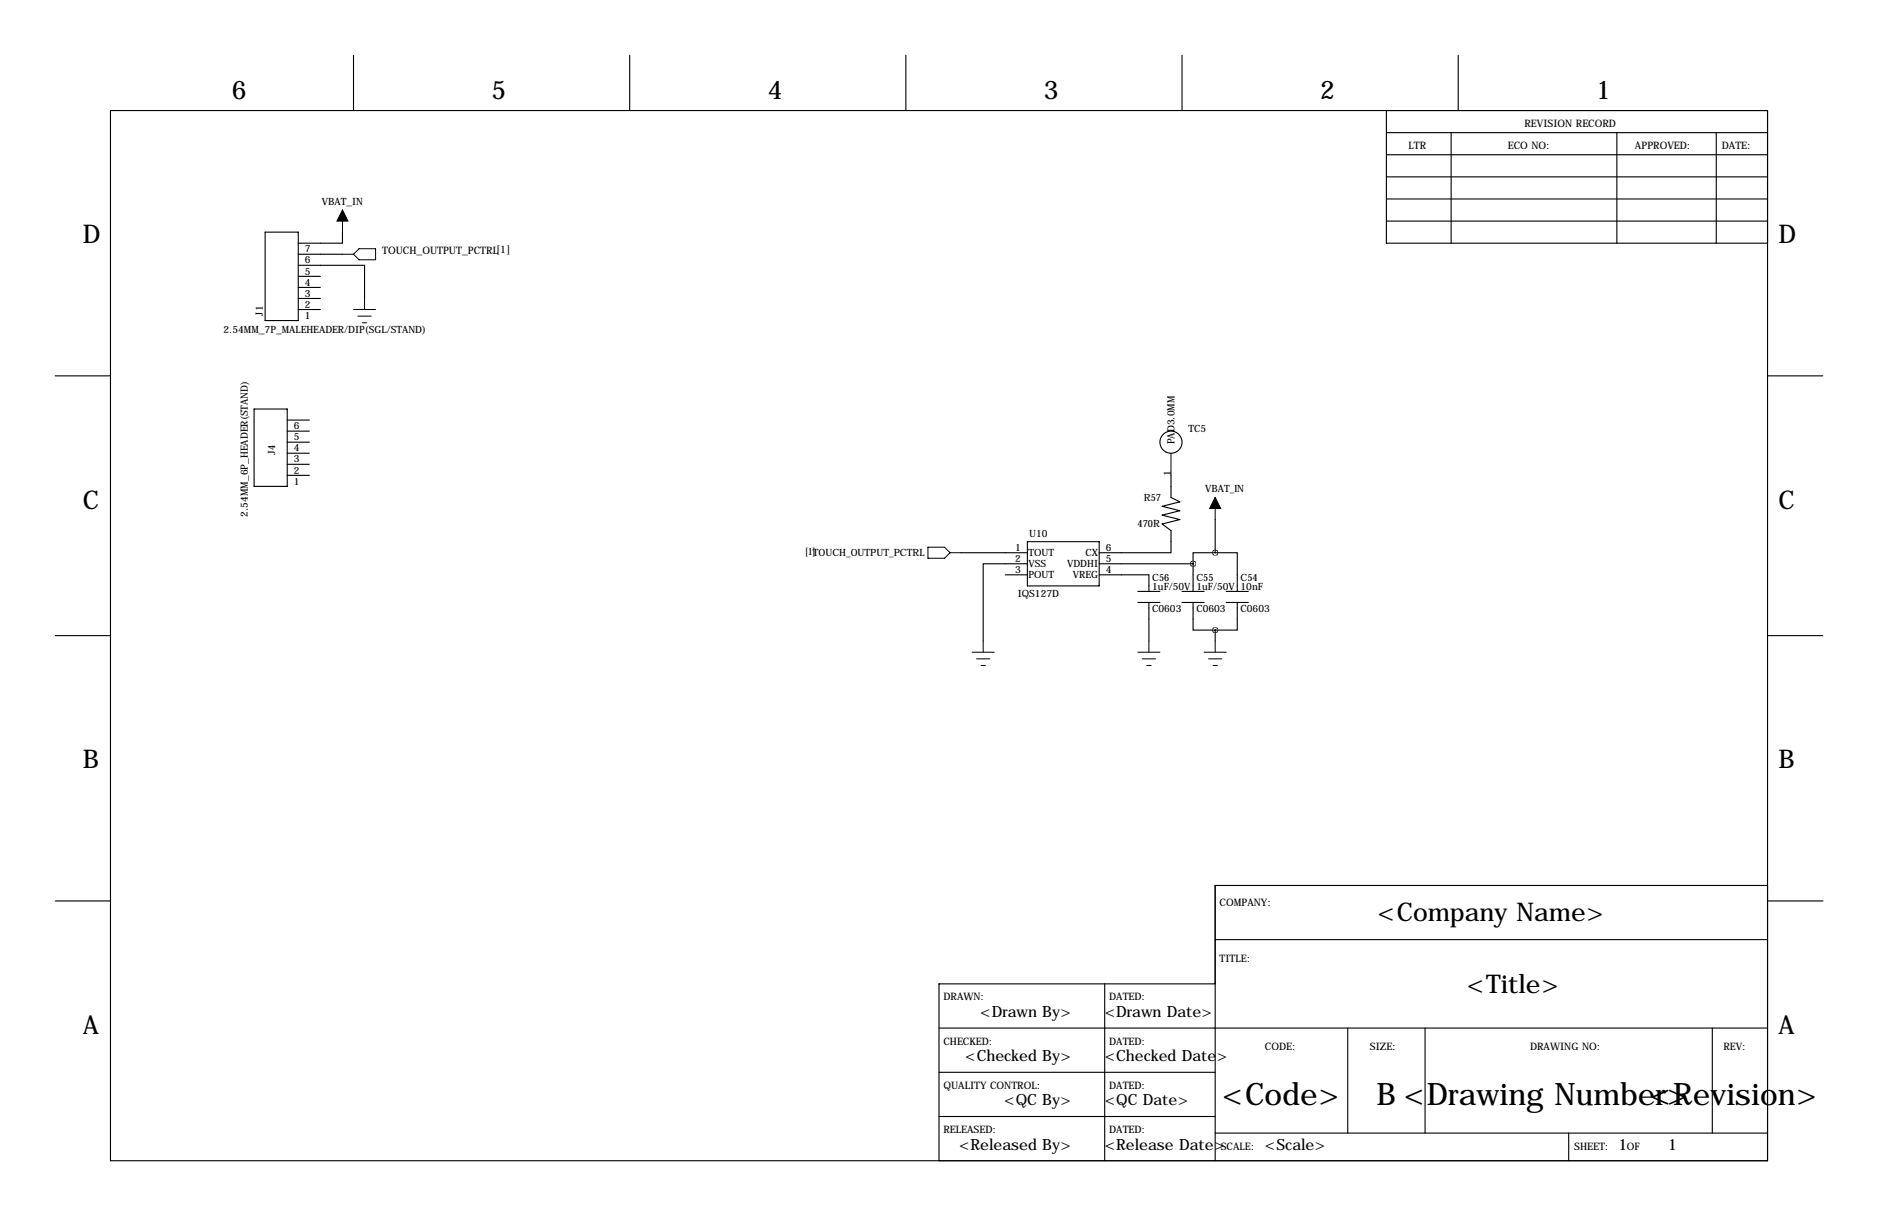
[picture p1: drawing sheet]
<svg xmlns="http://www.w3.org/2000/svg" width="432mm" height="279mm" viewBox="0 0 432 279" stroke-linecap="round" stroke-linejoin="round" font-family="sans-serif">
<g fill="none" stroke="#000" stroke-width=".25">
<path d="M81.3 12.7v12.7M144.8 12.7v12.7M208.3 12.7v12.7M271.8 12.7v12.7M335.3 12.7v12.7M25.4 25.4h381v241.3h-381zM318.8 30.5h87.6M318.8 35.6h87.6M318.8 25.4v30.5h87.6M333.7 30.5v25.4M371.8 30.5v25.4M394.6 30.5v25.4"/>
<path d="M61 53.3h7.6v20.4h-7.6zM68.6 58.4h10.1M78.7 53.3v2.6h-10.1M318.8 45.7h87.6M318.8 50.8h87.6M318.8 40.6h87.6M68.6 61h15.2v7.6M68.6 71.1h5.1M68.6 68.6h5.1M68.6 66h5.1M68.6 63.5h5.1M12.7 86.4h12.7"/>
<path d="M58.4 94h7.6v17.8h-7.6zM66 99.1h5.1M66 96.5h5.1M406.4 86.4h12.7M66 109.2h5.1M66 106.7h5.1M66 104.1h5.1M66 101.6h5.1M269.2 109.2v5.1l2.1 1-4.1 1 4.1 1-4.1 1.1 4.1 1-4.1 1 2 1.5v5.1h-16.5M279.4 119.4v7.6M221 127h15.2M231.1 132.1h5.1"/>
<path d="M236.2 129.5h-10.1v17.8M236.2 124.5h16.5v10.1h-16.5zM252.7 129.5h21.6M252.7 132.1h11.5v3.8M261.6 135.9h5.1M261.6 138.4h5.1M264.2 138.4v8.9M271.8 135.9h5.1M271.8 138.4h5.1M274.3 138.4v6.4h5.1M274.3 129.5v6.4M279.4 127h5.1v8.9"/>
<path d="M279.4 127h-5.1v2.5M281.9 135.9h5.1M281.9 138.4h5.1M284.5 138.4v6.4h-5.1M12.7 146h12.7M279.4 144.8v2.5M406.4 146h12.7M12.7 207h12.7M279.4 215.9h127M406.4 203.5h-127v63.2M406.5 207h12.7M215.9 236.2h190.5"/>
<path d="M254 226.1v40.6M279.4 226.1h-63.5v40.6M309.9 236.2v24.1M327.7 236.2v24.1M393.7 236.2v24.1M215.9 246.4h63.5M215.9 256.5h63.5M279.4 260.3h127M360.7 260.3v6.4"/>
<circle cx="269.2" cy="101.6" r="2.54"/>
</g>
<g fill="none" stroke="#000" stroke-width=".23">
<path d="M78.7 48.3v5M78.7 58.4h2.6M81.3 58.4l1.2-1.2h3.9v2.5h-3.9zM81.3 71.1h5.1M82.3 72.6h3M83.3 74.2h1M83.8 68.6v2.5M269.2 104.1v5.1M279.4 114.3v5.1M213.4 125.7h3.8l1.2 1.3-1.2 1.3h-3.8zM218.4 127h2.6M223.5 149.9h5.1"/>
<path d="M224.5 151.4h3.1M225.6 152.9h1M226.1 147.3v2.6M261.6 149.9h5.1M262.6 151.4h3.1M263.7 152.9h1M264.2 147.3v2.6M276.9 149.9h5M277.9 151.4h3M278.9 152.9h1M279.4 147.3v2.6"/>
</g>
<path d="M78.7 48.3l1.3 2.5h-2.5zM279.4 114.3l1.3 2.5h-2.6z" fill="#000" stroke="#000" stroke-width=".23"/>
<path d="M274.3 129.5a.05 .05 0 0 0 .1 0 .05 .05 0 0 0-.1 0z" fill="#000" stroke="#000" stroke-width="1.3"/>
<g font-size="7.1">
<text x="281" y="254">&lt;Code&gt;</text>
<text x="316.5" y="254">B &lt;Drawing Number&gt;</text>
<text x="379.4" y="254">&lt;Revision&gt;</text>
</g>
<g font-size="5.9">
<text x="53.3" y="22.9">6</text>
<text x="113" y="22.9">5</text>
<text x="176.5" y="22.9">4</text>
<text x="240" y="22.9">3</text>
<text x="303.5" y="22.9">2</text>
<text x="367" y="22.9">1</text>
<text x="19" y="55.9">D</text>
<text x="408.9" y="55.9">D</text>
<text x="19" y="116.8">C</text>
<text x="408.9" y="116.8">C</text>
<text x="19" y="176.5">B</text>
<text x="408.9" y="176.5">B</text>
<text x="316.8" y="211.6">&lt;Company Name&gt;</text>
<text x="337.3" y="228.1">&lt;Title&gt;</text>
<text x="19" y="237.5">A</text>
<text x="408.9" y="237.5">A</text>
</g>
<g font-size="3.6">
<text x="225.4" y="233.7">&lt;Drawn By&gt;</text>
<text x="254" y="233.7">&lt;Drawn Date&gt;</text>
<text x="221.9" y="243.8">&lt;Checked By&gt;</text>
<text x="254" y="243.8">&lt;Checked Date&gt;</text>
<text x="230.9" y="254">&lt;QC By&gt;</text>
<text x="254" y="254">&lt;QC Date&gt;</text>
<text x="220.5" y="264.1">&lt;Released By&gt;</text>
<text x="254" y="264.1">&lt;Release Date&gt;</text>
<text x="290.8" y="264.1">&lt;Scale&gt;</text>
<text x="372.1" y="264.1">1</text>
<text x="383.5" y="264.1">1</text>
</g>
<g font-size="2.4">
<text x="350.5" y="29.2">REVISION RECORD</text>
<text x="323.8" y="34.3">LTR</text>
<text x="346.7" y="34.3">ECO NO:</text>
<text x="375.9" y="34.3">APPROVED:</text>
<text x="395.9" y="34.3">DATE:</text>
<text x="87.9" y="58.4">TOUCH_OUTPUT_PCTRL[1]</text>
<text x="280.4" y="208.3">COMPANY:</text>
<text x="280.4" y="221">TITLE:</text>
<text x="216.9" y="229.9">DRAWN:</text>
<text x="255" y="229.9">DATED:</text>
<text x="216.9" y="240">CHECKED:</text>
<text x="255" y="240">DATED:</text>
<text x="290.8" y="241.3">CODE:</text>
<text x="315" y="241.3">SIZE:</text>
<text x="351.8" y="241.3">DRAWING NO:</text>
<text x="396.2" y="241.3">REV:</text>
<text x="216.9" y="250.2">QUALITY CONTROL:</text>
<text x="255" y="250.2">DATED:</text>
<text x="216.9" y="260.3">RELEASED:</text>
<text x="255" y="260.3">DATED:</text>
<text x="280.7" y="264.2">SCALE:</text>
<text x="361.9" y="264.2">SHEET:</text>
<text x="374" y="264.2">OF</text>
</g>
<g font-size="2.3">
<text x="74" y="47">VBAT_IN</text>
<text x="70.1" y="58">7</text>
<text x="70.1" y="65.6">4</text>
<text x="70.1" y="63.1">5</text>
<text x="70.1" y="60.5">6</text>
<text x="70.1" y="70.7">2</text>
<text x="70.1" y="68.2">3</text>
<text x="51.4" y="76.5">2.54MM_7P_MALEHEADER/DIP(SGL/STAND)</text>
<text x="60.5" y="72.5" transform="rotate(-90 60.5 72.5)">J1</text>
<text x="70.1" y="73.2">1</text>
<text x="67.6" y="101.2">5</text>
<text x="67.6" y="98.6">6</text>
<text x="273.3" y="99.1">TC5</text>
<text x="63.2" y="104.5" transform="rotate(-90 63.2 104.5)">J4</text>
<text x="67.6" y="106.3">3</text>
<text x="67.6" y="103.7">4</text>
<text x="270" y="102.1" transform="rotate(-90 270 102.1)">PAD3.0MM</text>
<text x="67.6" y="111.3">1</text>
<text x="67.6" y="108.8">2</text>
<text x="269.2" y="109.3" transform="rotate(-90 269.2 109.3)">1</text>
<text x="277.1" y="113">VBAT_IN</text>
<text x="57" y="118.7" transform="rotate(-90 57 118.7)">2.54MM_6P_HEADER(STAND)</text>
<text x="263" y="115.1">R57</text>
<text x="236.7" y="123.4">U10</text>
<text x="261.6" y="121.2">470R</text>
<text x="185.2" y="127.5">[1]TOUCH_OUTPUT_PCTRL</text>
<text x="233.4" y="126.5">1</text>
<text x="233.4" y="129">2</text>
<text x="233.4" y="131.6">3</text>
<text x="236.5" y="127.8">TOUT</text>
<text x="236.5" y="130.3">VSS</text>
<text x="245.4" y="130.3">VDDHI</text>
<text x="249.6" y="127.8">CX</text>
<text x="254.3" y="131.6">4</text>
<text x="254.3" y="129">5</text>
<text x="254.3" y="126.5">6</text>
<text x="234" y="137.2">IQS127D</text>
<text x="236.5" y="132.9">POUT</text>
<text x="246.7" y="132.9">VREG</text>
<text x="264.9" y="133.6">C56</text>
<text x="264.9" y="135.6">1uF/50V 1uF/50V 10nF</text>
<text x="275.1" y="133.6">C55</text>
<text x="285.2" y="133.6">C54</text>
<text x="264.9" y="140.6">C0603</text>
<text x="275.1" y="140.6">C0603</text>
<text x="285.2" y="140.6">C0603</text>
</g>
</svg>
